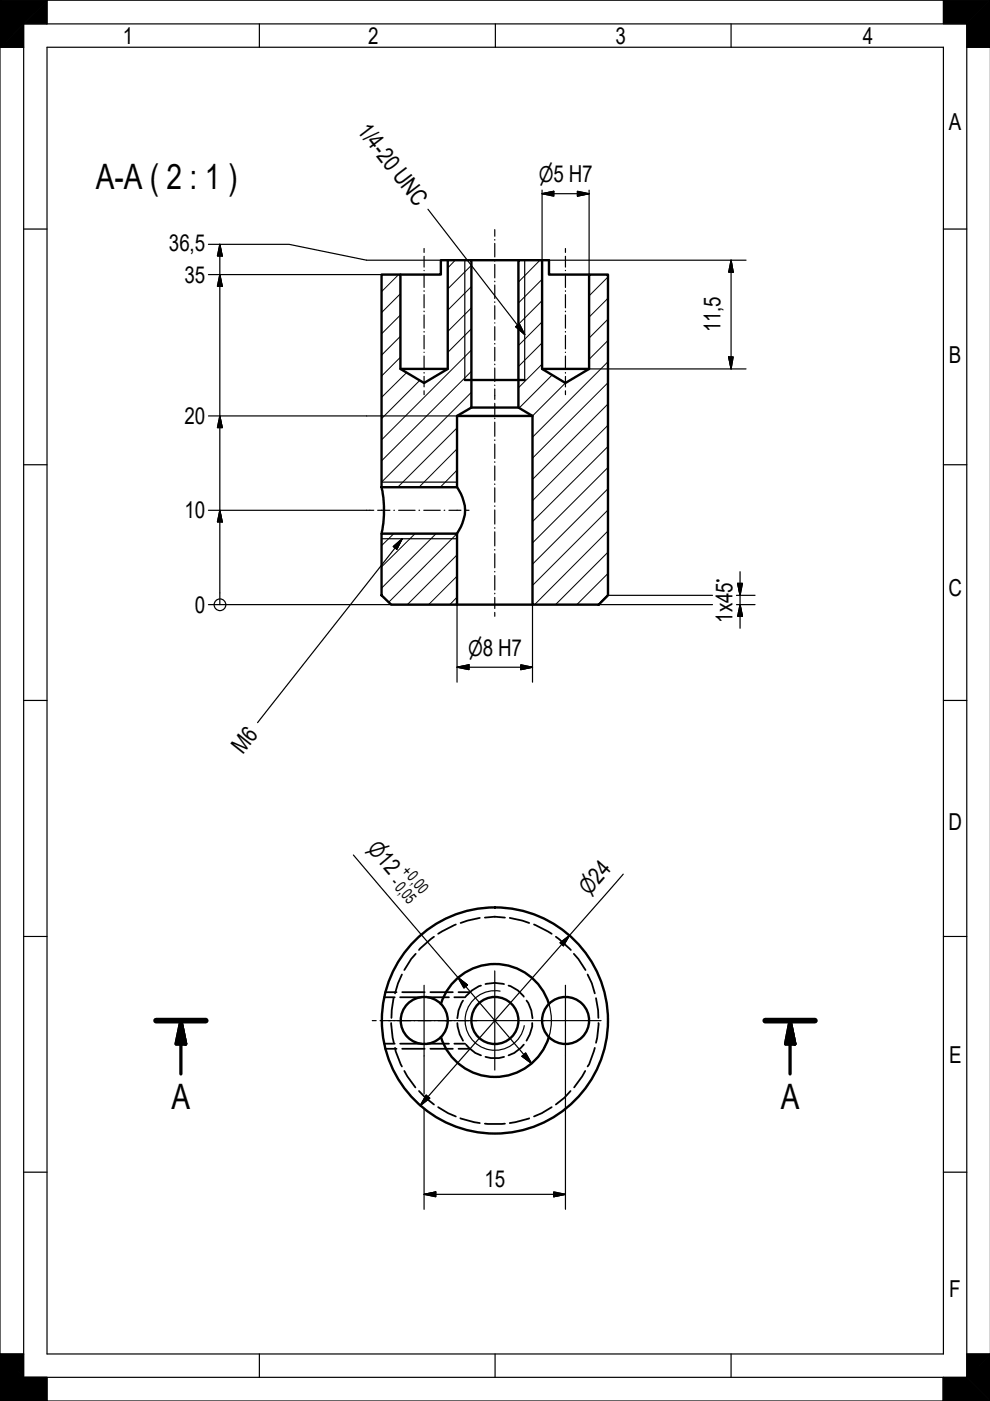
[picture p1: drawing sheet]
<svg xmlns="http://www.w3.org/2000/svg" width="210mm" height="297mm" viewBox="0 0 210 297" stroke-linecap="round" stroke-linejoin="round" font-family="sans-serif">
<g fill="none" stroke="#000" stroke-width=".21">
<path d="M84.5 58.2l-3.6 3.6M96.5 55.2l-1.6 1.6M99.9 56.2l-5 5.1M110 55.2l-.1 .1M114.5 55.2l-4.6 4.6M114.9 59.2l-5 5M124.9 58.2h.1M128.9 58.7l-4 4M84.9 75.7l-4 4M84.9 71.3l-4 4M84.9 66.8l-4 4M84.9 62.3l-4 4"/>
<path d="M86.2 79l-5.3 5.3M99.9 78.7l-19 19M99.9 74.2l-19 19.1M99.9 69.7l-5 5M99.9 65.3l-5 5M99.9 60.8l-5 5M114.9 77.2l-5 5M114.9 72.7l-5 5M114.9 68.2l-5 5.1M114.9 63.7l-5 5.1M117.1 79.5l-7 7M128.9 76.7l-16 16"/>
<path d="M128.9 72.2l-4 4M128.9 67.7l-4 4M128.9 63.2l-4 4M89 80.6l-8.1 8.2M96.9 90.7l-12.6 12.6M96.9 99.7l-3.6 3.6M96.9 95.2l-8.1 8.1M99.9 83.2l-19 19M119.9 81.2l-7 7M128.9 99.1l-16 16M128.9 94.7l-16 15.9M128.9 90.2l-16 16"/>
<path d="M128.9 85.6l-16 16M128.9 81.1l-16 16M83.5 113.1l-2.6 2.6M88 113.1l-7.1 7.1M92.5 113.1l-11.6 11.6M96.9 117.7l-10.5 10.5M96.9 113.1l-14.5 14.6M128.9 117.1l-11.1 11.1M128.9 112.6l-15.6 15.6M128.9 108.1l-16 16M128.9 103.6l-16 16M96.9 122.2l-6 6"/>
<path d="M96.9 126.6l-1.5 1.6M128.9 126l-2.1 2.2M128.9 121.6l-6.6 6.6"/>
</g>
<g fill="none" stroke="#000" stroke-width=".51">
<path d="M80.9 58.2h4v20l5 3 5-3v-23h5v31.2l-3 1.8v15.1h-16zM94.9 55.2h-1.4v3h-8.6M99.9 55.2h10M109.9 55.2h5v23l5 3 5-3v-20h4v68l-2 2h-14v-40l-3-1.8zM114.9 55.2h1.5v3h8.5M84.9 78.2h10M114.9 78.2h10M96.9 88.2h16M98.6 80.6h12.7M99.9 86.4h10M80.9 113.1h16v15.1h-14l-2-2zM80.9 103.3a24.1 24.1 0 0 1 0 9.8"/>
<path d="M96.9 103.3a7.9 7.9 0 0 1 0 9.8M96.9 128.2h16M93.5 219.9a12 12 0 0 0 11.4 8.4 12 12 0 0 0 11.5-8.4M93.5 212.8a12 12 0 0 1 11.4-8.4 12 12 0 0 1 11.5 8.4"/>
<circle cx="89.9" cy="216.4" r="5"/>
<circle cx="104.9" cy="216.4" r="24"/>
<circle cx="104.9" cy="216.4" r="5"/>
<circle cx="119.9" cy="216.4" r="5"/>
</g>
<path d="M98.6 55.2v25.4M111.3 55.2v25.4M80.9 102.2h16M80.9 114.2h16M106 210.1a6.3 6.3 0 0 0-7.3 5.2 6.3 6.3 0 0 0 5.1 7.3 6.3 6.3 0 0 0 7.4-5.1" fill="none" stroke="#000" stroke-width=".25"/>
<g fill="none" stroke="#000" stroke-width=".38">
<path d="M92 198.6l-3.2 2.8M96.6 196l-3.7 2M101.7 194.6l-2.6 .6-1.4 .5M102.8 194.5l2.1-.1 2.2 .1M108.1 194.6l2.6 .6 1.5 .5M113.2 196l3.8 2M117.9 198.6l3.1 2.8M81.4 211.4h2.3M81.7 210.4h2.4M82.9 216.9l.6 4.2M83.4 211.6l-.3 2.6-.1 1.6M84.8 211.4h4.7"/>
<path d="M85.2 206.6l-.8 1.9-.6 2.1M85.3 210.4h4.7M88.1 202.2l-.9 1.1-1.5 2.4M90.6 211.4h4.6M91.2 210.4h4.8M96.3 211.4h2.3M97 216.9l.5 2.4 .7 1.3M97.2 210.4h2.4M98.2 212.1l-1 2.1-.2 1.7M102 209a6.9 6.9 0 0 0-3.3 2.3M102.9 208.6a7.8 7.8 0 0 1 4 0M107.8 209a6.1 6.1 0 0 1 3.3 2.3"/>
<path d="M111.6 212.1l.4 .5 .6 1.6 .3 1.7M112.8 216.9v.8l-.5 1.6-.7 1.3M121.7 202.2l.9 1.1 1.5 2.4M124.6 206.6l.9 1.9 .6 2.1M126.4 211.6l.4 2.6 .1 1.6M126.9 216.9l-.3 3.1-.2 1.1M81.4 221.3h2.3M81.7 222.4h2.4M83.8 222.2l.1 .7 1.3 3.2M84.8 221.3h4.7M85.3 222.4h4.7M85.7 227.1l.7 1.1 1.7 2.4"/>
<path d="M88.8 231.3l1.4 1.4 1.8 1.5M90.6 221.3h4.6M91.2 222.4h4.8M92.9 234.7l2.1 1.3 1.6 .7M96.3 221.3h2.3M97.2 222.4h2.4M97.6 237.1l4.1 1M98.8 221.5l2 1.8 1.2 .5M102.8 238.2h4.3M102.9 224.1l1.2 .2h1.7l1.1-.2M111.1 221.5l-.7 .7-1.4 1.1-1.2 .5M112.2 237.1l-4.1 1"/>
<path d="M117 234.7l-2.1 1.3-1.7 .7M121 231.3l-1.3 1.4-1.8 1.5M124.1 227.1l-.7 1.1-1.7 2.4M126.1 222.2l-1.2 3.5-.3 .4"/>
</g>
<g fill="#000" stroke="#000" stroke-width=".21">
<path d="M0 0l5 5.1-5 4.9zM0 0h10l-5 5.1zM0 10l5-4.9v4.9zM10 0v5.1h-5zM200 0l5 5.1h-5zM200 0h10l-5 5.1zM210 0v10l-5-4.9zM205 5.1l5 4.9h-5zM0 287.1l5 4.9-5 5zM0 287.1h5v4.9zM5 292h5v5zM0 297l5-5 5 5z"/>
<path d="M200 292h5l-5 5zM205 287.1h5l-5 4.9zM205 292l5-4.9v9.9zM205 292l5 5h-10z"/>
</g>
<path d="M33.1 216.4h10.5M162.2 216.4h10.6" fill="none" stroke="#000" stroke-width="1.2"/>
<path d="M38.4 216.4l1 4.9h-2.1zM38.4 216.4v11.3M167.5 216.4l1 4.9h-1.9zM167.5 216.4v11.3" fill="none" stroke="#000" stroke-width=".7"/>
<path d="M38.4 216.4l1 4.9zM38.4 216.4l1 4.9h-2.1zM167.5 216.4l1 4.9zM167.5 216.4l1 4.9h-1.9z" fill="#000" stroke="#000" stroke-width=".7"/>
<g fill="none" stroke="#000" stroke-width=".25">
<path d="M0 0h200M5 10h-5v287M10 10h190v277.1h-190zM10 0v5.1M55 5.1v4.9M105 5.1v4.9M155 5.1v4.9M200 5.1h-195v286.9M205 10h5M210 0h-10v5.1h5v282M5 48.6h5M200 48.6h5"/>
<path d="M5 98.5h5M200 98.5h5M5 148.5h5M200 148.5h5M5 198.6h5M200 198.6h5M5 248.5h5M200 248.5h5M0 297h210M0 287.1h5M5 292h5v5h-10M55 287.1v4.9"/>
<path d="M105 287.1v4.9M155 287.1v4.9M200 292v5M210 287.1h-5v4.9h-200"/>
</g>
<!-- layer: Osa(JHSP) -->
<g fill="none" stroke="#000" stroke-width=".25">
<path d="M89.9 52.7v.8M89.9 54.3v2.3M89.9 57.3v.1M89.9 58.2v2.7M104.9 48.7v1.4M104.9 50.8v.1M104.9 51.6v2.9M104.9 55.2v.2M104.9 56.1v2.8M104.9 59.6v.1M119.9 52.7v.8M119.9 54.3v2.3"/>
<path d="M119.9 57.3v.1M119.9 58.2v2.7M89.9 61.6v.2M89.9 62.5v2.8M89.9 66v.1M89.9 66.8v2.8M89.9 70.3v.1M89.9 71.1v2.9M89.9 74.7h.1M89.9 75.5v2.8M89.9 79v.1M89.9 79.8v2.2"/>
<path d="M104.9 60.4v2.9M104.9 64v.1M104.9 64.8v2.9M104.9 68.4v.1M104.9 69.3v2.8M104.9 72.8v.1M104.9 73.6v2.9M104.9 77.2v.1M104.9 78v2.9M119.9 61.6v.2M119.9 62.5v2.8M119.9 66v.1"/>
<path d="M119.9 66.8v2.8M119.9 70.3v.1M119.9 71.1v2.9M119.9 74.7h.1M119.9 75.5v2.8M119.9 79v.1M119.9 79.8v2.2M89.9 82.9v.8M104.9 81.6v.1M104.9 82.5v2.2M104.9 85.5v2.4M104.9 88.6v.2"/>
<path d="M104.9 89.5v3M104.9 93.3v.1M104.9 94.2v3M104.9 97.9v.1M104.9 98.8v3M119.9 82.9v.8M78.4 108.2h.8M80.1 108.2h2.6M83.5 108.2h.1M84.5 108.2h3.5M88.8 108.2h.2M89.9 108.2h3.4"/>
<path d="M94.2 108.2h.1M95.2 108.2h2.5M98.6 108.2h.8M104.9 102.6v.1M104.9 103.4v3.1M104.9 107.2v.2M104.9 108.1v3M104.9 111.9v.1M104.9 112.8v2.9M104.9 116.5v.1M104.9 117.4v3M104.9 121.1v.2"/>
<path d="M104.9 122v3.1M104.9 125.8v.1M104.9 126.7v2.3M104.9 129.8v.9M78.9 216.4h.9M80.6 216.4h2.2M83.5 216.4h.1M84.3 216.4h2.8M87.8 216.4h.1M88.6 216.4h2.8M92.1 216.4h.1M92.9 216.4h2.8"/>
<path d="M96.4 216.4h.1M97.2 216.4h2.2M100.3 216.4h.8"/>
</g>
<path d="M82.4 216.4h12.5M89.9 208.9v15M94.4 216.4h21M104.9 205.9v21M114.9 216.4h12.5M119.9 208.9v15" fill="none" stroke="#000" stroke-width=".25"/>
<g fill="none" stroke="#000" stroke-width=".25">
<path d="M44.2 58.2h36.7M44.2 51.8h17.1l16.4 3.4h12.1M46.6 58.2l.5 2.5h-1zM46.6 51.8l.5 2.5h-1zM46.6 51.8v76.4M90 55.2h9.9M109.9 55.2h9.9M114.9 41.1l2.5-.5v1zM114.9 41.1h10M114.9 40.3v37.9M120 55.2h38.2M122.4 40.6l2.5 .5-2.5 .5z"/>
<path d="M124.9 40.3v37.9h33.3M155 55.2l.4 2.5h-.9zM155 55.2v23M154.5 75.7h.9l-.4 2.5zM44.2 88.2h60.6M46.6 88.2l.5 2.5h-1zM44.2 108.2h34.2M46.6 108.2l.5 2.5h-1zM44.2 128.2h52.7v16.4M112.9 128.2v16.4M126.9 128.2h24.2M128.9 126.2h22.2"/>
<path d="M156.1 126.2h4M156.1 128.2h4M156.4 123.7h1l-.5 2.5zM156.9 128.2l.5 2.5h-1zM156.9 121.2v12M96.9 141.5l2.5-.5v1zM96.9 141.5h16M110.4 141l2.5 .5-2.5 .5zM74.9 181.3l37.8 44.2M118.7 199.9l2-1.5-1.3 2.1zM132.1 185.3l-43 49.1M97.1 207.2l2 1.6-.7 .7z"/>
<path d="M116.4 212.8l.4 1.7 .1 1.8M116.9 216.5a12 12 0 0 1-6.8 10.7M89.9 223.9v8.1M89.9 235v21.4M90.4 232.2l.7 .6-2 1.6zM110.7 224l.7-.7 1.3 2.2zM119.9 223.9v32.5M89.9 253.2l2.5-.5v1zM89.9 253.2h30M117.4 252.7l2.5 .5-2.5 .5z"/>
<circle cx="46.6" cy="128.2" r="1.24"/>
</g>
<g fill="#000" stroke="#000" stroke-width=".25">
<path d="M46.6 51.8l.5 2.5zM46.6 51.8l.5 2.5h-1zM114.9 41.1l2.5-.5zM114.9 41.1l2.5-.5v1zM122.4 41.6l2.5-.5zM122.4 40.6l2.5 .5-2.5 .5zM155 55.2l.4 2.5zM155 55.2l.4 2.5h-.9zM46.6 58.2l.5 2.5zM46.6 58.2l.5 2.5h-1zM154.5 75.7l.5 2.5zM154.5 75.7h.9l-.4 2.5z"/>
<path d="M46.6 88.2l.5 2.5zM46.6 88.2l.5 2.5h-1zM46.6 108.2l.5 2.5zM46.6 108.2l.5 2.5h-1zM156.4 123.7l.5 2.5zM156.4 123.7h1l-.5 2.5zM156.9 128.2l.5 2.5zM156.9 128.2l.5 2.5h-1zM96.9 141.5l2.5-.5zM96.9 141.5l2.5-.5v1zM110.4 142l2.5-.5zM110.4 141l2.5 .5-2.5 .5z"/>
<path d="M97.1 207.2l2 1.6zM97.1 207.2l2 1.6-.7 .7zM120.7 198.4l-1.3 2.1zM118.7 199.9l2-1.5-1.3 2.1zM90.4 232.2l-1.3 2.2zM90.4 232.2l.7 .6-2 1.6zM110.7 224l2 1.5zM110.7 224l.7-.7 1.3 2.2zM89.9 253.2l2.5-.5zM89.9 253.2l2.5-.5v1zM117.4 253.7l2.5-.5zM117.4 252.7l2.5 .5-2.5 .5z"/>
</g>
<path d="M90.7 44.4l20.6 26.5M109.3 69.3l.8-.7 1.2 2.3zM83.4 115.9l1.9-1.7-1.2 2.2zM85.3 114.2l-30.7 39" fill="none" stroke="#000" stroke-width=".25"/>
<path d="M109.3 69.3l2 1.6zM109.3 69.3l.8-.7 1.2 2.3zM85.3 114.2l-1.2 2.2zM83.4 115.9l1.9-1.7-1.2 2.2z" fill="#000" stroke="#000" stroke-width=".25"/>
<g font-size="7.4">
<text x="20.3" y="40.1">A-A ( 2 : 1 )</text>
<text x="36.4" y="235.1">A</text>
<text x="165.5" y="235.1">A</text>
</g>
<g font-size="5">
<text x="26" y="9.4">1</text>
<text x="78" y="9.4">2</text>
<text x="130.5" y="9.3">3</text>
<text x="182.9" y="9.4">4</text>
<text x="75.6" y="27.7" transform="rotate(52 75.6 27.7)">1/4-20UNC</text>
<text x="201.2" y="27.5">A</text>
<text x="35.8" y="53.2">36,5</text>
<text x="39.1" y="59.9">35</text>
<text x="152.8" y="70.5" transform="rotate(-90 152.8 70.5)">11,5</text>
<text x="201.2" y="77">B</text>
<text x="39.1" y="89.9">20</text>
<text x="39.1" y="109.9">10</text>
<text x="41.3" y="129.9">0</text>
<text x="201.1" y="126.4">C</text>
<text x="155.3" y="132" transform="rotate(-90 155.3 132)">1x45°</text>
<text x="51.5" y="160" transform="rotate(-52 51.5 160)">M6</text>
<text x="201.1" y="176">D</text>
<text x="201.2" y="225.5">E</text>
<text x="102.7" y="251.6">15</text>
<text x="201.2" y="275">F</text>
</g>
<g font-size="4.6">
<text x="114.2" y="38.7">⌀5 H7</text>
<text x="99.3" y="139.1">⌀8 H7</text>
<text x="77.7" y="179.9" transform="rotate(49 77.7 179.9)">⌀12</text>
<text x="124.9" y="189.9" transform="rotate(-49 124.9 189.9)">⌀24</text>
</g>
<g font-size="3.5">
<text x="84.9" y="184.9" transform="rotate(49 84.9 184.9)">+0,00</text>
<text x="82.7" y="187.1" transform="rotate(49 82.7 187.1)">-0,05</text>
</g>
</svg>
